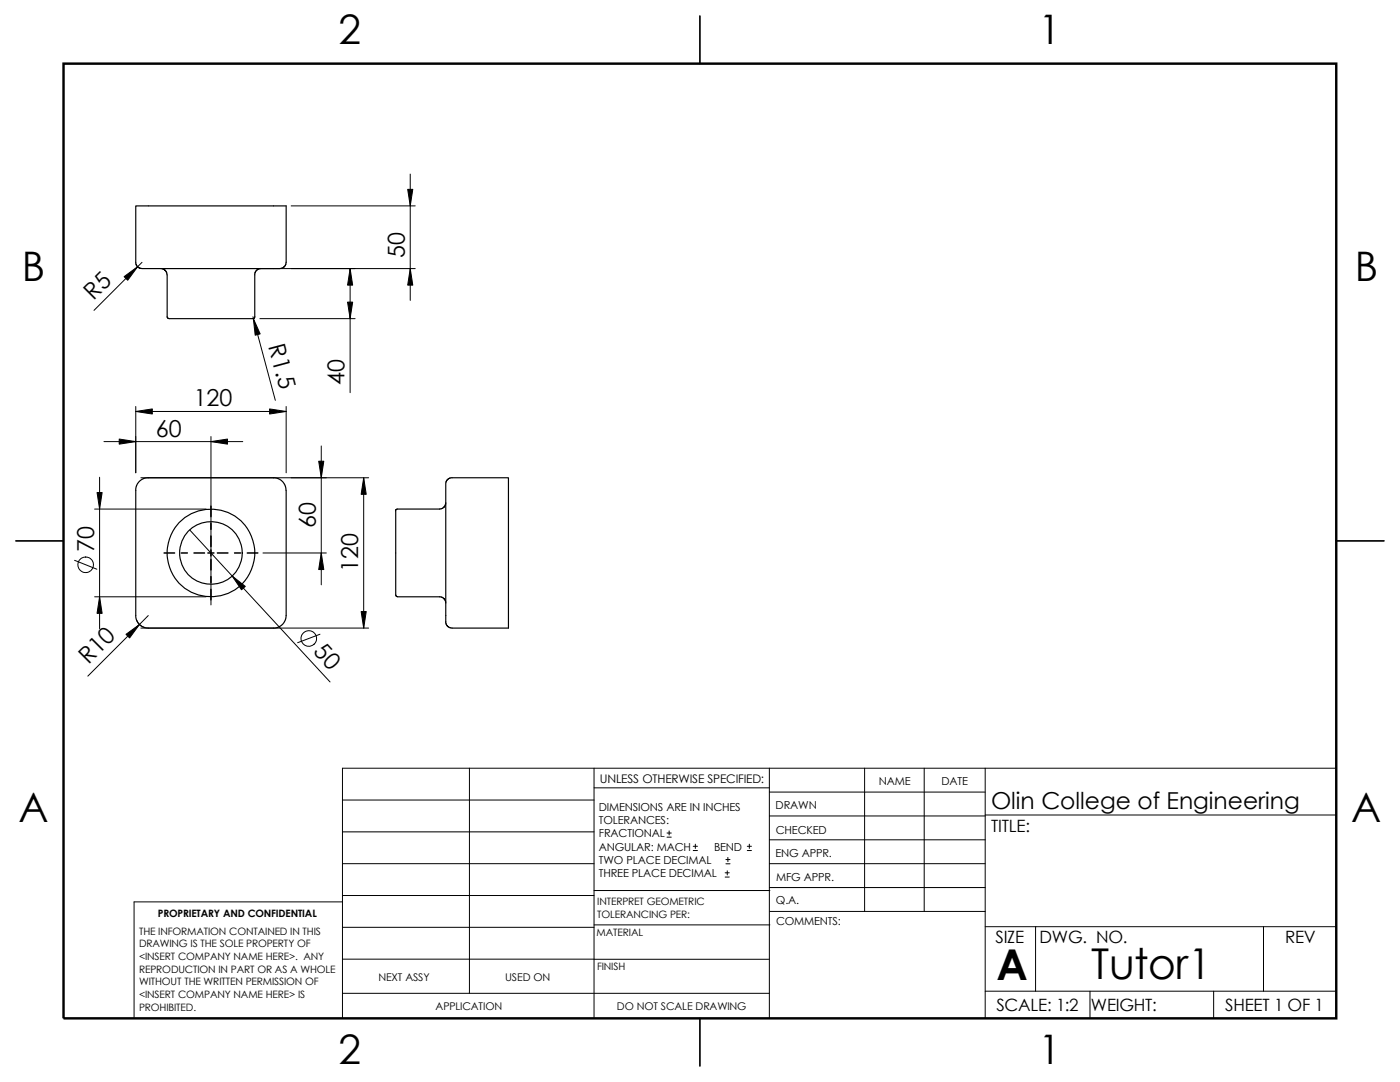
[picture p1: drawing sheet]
<svg xmlns="http://www.w3.org/2000/svg" width="279mm" height="216mm" viewBox="0 0 279 216" stroke-linecap="round" stroke-linejoin="round" font-family="sans-serif">
<g fill="none" stroke="#000" stroke-width=".2">
<path d="M81.9 34.7v25.2M27.4 53.1l.8 .5M28.3 52.3l-9.5 9.6M51.9 53.6h31M58.1 41.1h24.8M69.9 53.6v24.8M50.5 63.2l4.4 16.7M51.9 63.6h19M19.9 95.2v30.2M20.7 88.1h27.8M27.1 82.1h30M27.1 81.1v13.2"/>
<path d="M28.1 95.3h45.5M42.1 87.1v33.6M57.1 81.1v13.2M64.1 89v27.7M72.6 95.3v30M14.9 111.8l4.4 1.8M18.9 119.1h22.2M18.9 101.6h22.2M32.7 110.3h2.2M36.2 110.3h1.2M37.9 105.7l28 30.4M38.7 110.3h2.2"/>
<path d="M41.5 110.3h1.2M43.3 110.3h2.2M46.8 110.3h1.2M49.3 110.3h2.2M52.5 110.3h12.6M27.3 123.8l.5 .8 .8 .5M28.1 125.3h45.5M29.6 122.8l-12.1 12.1M63.9 126.6l-4.5 1.6M68.3 159.6h50.3M93.7 153.3v44.9M118.6 153.3v49.9"/>
<path d="M118.6 157.2h34.9M153.5 153.3v49.9M153.5 158.1h43.1M172.6 153.3v28.6M184.4 153.3v28.6M196.6 153.3v49.9M266.7 153.3h-198.4v49.9M68.3 178.7h50.3M68.3 172.3h50.3M68.3 166h50.3M68.3 180h-41.5v23.2M118.6 177.7h35"/>
<path d="M133.1 167h.9M133.1 166.2h.9M133.5 165.8v.8M138.3 169.7h.9M138.3 168.9h.9M138.8 168.4v.9M144.7 175h.8M144.7 174.2h.8M144.9 172.4h.8M144.9 171.5h.8M145.1 173.8v.8M145.3 171.1v.8"/>
<path d="M149.1 169.7h.9M149.1 168.9h.9M149.5 168.4v.9M153.5 167.6h43.1M153.5 162.8h43.1M153.5 172.3h43.1M153.5 177.1h43.1M196.6 162.6h70.1M68.3 198.2h85.2M68.3 191.4h85.2M68.3 185h50.3M118.6 184.6h35"/>
<path d="M153.6 181.9h43M196.6 197.8h70.1M196.6 184.9h70.1M206.7 184.9v12.9M217.5 197.8v5.4M242.2 197.8v5.4M252.2 184.9v12.9"/>
<circle cx="17.1" cy="112.7" r="1.55"/>
<circle cx="61.6" cy="127.4" r="1.56"/>
</g>
<g fill="none" stroke="#000" stroke-width=".23">
<path d="M139.7 3.2v9.5M27.1 41.1h30l-.1 11.7-.4 .5-.7 .3-28-.1-.5-.3-.3-.6zM32.1 53.6l.8 .3 .4 .5v.4M52.1 53.6l-.9 .3-.4 .7v8.7l-.3 .3-17-.1-.1-.2v-8.5M29.6 95.3l-1 .2-.7 .5-.6 .9-.2 .6v25.6l.3 .9 .5 .7 .7 .4 .7 .2h25.6l.7-.2 .7-.4 .7-1 .1-.9v-25M29.6 95.3h25.3l.6 .2 .9 .6 .5 .8 .2 .9M90.2 95.3l-.8 .3-.4 .8v28.1l.5 .6 .7 .2h11.3v-30h-11.3M3.2 107.9h9.5M79 102v16.8l.3 .3M79.3 119.1h8.6l.7 .4 .4 .8M89 100.3l-.4 .9-.7 .4h-8.7l-.3 .4M266.7 107.9h9.5"/>
<path d="M139.7 203.2v9.5"/>
<circle cx="42.1" cy="110.3" r="8.7"/>
<circle cx="42.1" cy="110.3" r="6.3"/>
</g>
<path d="M12.7 12.7h254v190.5h-254z" fill="none" stroke="#000" stroke-width=".49"/>
<g fill="#000" stroke="#000" stroke-width=".2">
<path d="M24.8 55.2l2.7-2-2 2.7z" fill-rule="evenodd"/>
<path d="M69.9 53.6l.5 3.3h-1z" fill-rule="evenodd"/>
<path d="M81.9 53.6l.5 3.3h-1z" fill-rule="evenodd"/>
<path d="M81.4 37.8h1l-.5 3.3z" fill-rule="evenodd"/>
<path d="M50.6 63.6l1.3 3-1 .3z" fill-rule="evenodd"/>
<path d="M69.4 60.3h1l-.5 3.3z" fill-rule="evenodd"/>
<path d="M27.1 82.1l3.3-.5v1z" fill-rule="evenodd"/>
<path d="M23.8 87.6l3.3 .5-3.3 .5z" fill-rule="evenodd"/>
<path d="M42.1 88.1l3.3-.5v1z" fill-rule="evenodd"/>
<path d="M53.8 81.6l3.3 .5-3.3 .5z" fill-rule="evenodd"/>
<path d="M63.6 92h1l-.5 3.3z" fill-rule="evenodd"/>
<path d="M72.6 95.3l.5 3.3h-1z" fill-rule="evenodd"/>
<path d="M19.4 98.3h1l-.5 3.3z" fill-rule="evenodd"/>
<path d="M19.9 119.1l.5 3.3h-1z" fill-rule="evenodd"/>
<path d="M46.3 114.9l2.7 2.1-.8 .7z" fill-rule="evenodd"/>
<path d="M64.1 110.3l.5 3.3h-1z" fill-rule="evenodd"/>
<path d="M25.1 126.6l2.7-2-1.9 2.7z" fill-rule="evenodd"/>
<path d="M72.1 122h1l-.5 3.3z" fill-rule="evenodd"/>
</g>
<g font-size="8.5">
<text x="198.9" y="195.5">A</text>
<text x="217.8" y="195.3">Tutor1</text>
</g>
<g font-size="8.1">
<text x="67.6" y="8.8">2</text>
<text x="207.3" y="8.8">1</text>
<text x="4.4" y="56.1">B</text>
<text x="270.4" y="56.1">B</text>
<text x="3.7" y="164.1">A</text>
<text x="269.7" y="164.1">A</text>
<text x="67.6" y="212.3">2</text>
<text x="207.3" y="212.3">1</text>
</g>
<g font-size="4.7">
<text x="80.8" y="51.5" transform="rotate(-90 80.8 51.5)">50</text>
<text x="18.7" y="60" transform="rotate(-45 18.7 60)">R5</text>
<text x="53.5" y="69" transform="rotate(75 53.5 69)">R1.5</text>
<text x="68.8" y="76.8" transform="rotate(-90 68.8 76.8)">40</text>
<text x="38.7" y="81.1">120</text>
<text x="31.1" y="87.1">60</text>
<text x="63" y="105.4" transform="rotate(-90 63 105.4)">60</text>
<text x="18.8" y="110.2" transform="rotate(-90 18.8 110.2)">70</text>
<text x="71.5" y="114.1" transform="rotate(-90 71.5 114.1)">120</text>
<text x="62.4" y="130.1" transform="rotate(47 62.4 130.1)">50</text>
<text x="17.7" y="132.8" transform="rotate(-45 17.7 132.8)">R10</text>
<text x="197.8" y="161.5">Olin College of Engineering</text>
</g>
<g font-size="3.4">
<text x="197.8" y="166">TITLE:</text>
<text x="198.7" y="188.1">SIZE</text>
<text x="207.5" y="188.1">DWG. NO.</text>
<text x="256.5" y="188.2">REV</text>
<text x="198.8" y="201.7">SCALE: 1:2</text>
<text x="217.7" y="201.7">WEIGHT:</text>
<text x="244.5" y="201.7">SHEET 1 OF 1</text>
</g>
<text font-size="2.4" x="119.7" y="156.2">UNLESS OTHERWISE SPECIFIED:</text>
<g font-size="2.2">
<text x="119.5" y="161.8">DIMENSIONS ARE IN INCHES</text>
<text x="154.8" y="161.5">DRAWN</text>
<text x="175.4" y="156.7">NAME</text>
<text x="187.9" y="156.7">DATE</text>
<text x="119.5" y="164.4">TOLERANCES:</text>
<text x="119.5" y="167.1">FRACTIONAL</text>
<text x="154.8" y="166.3">CHECKED</text>
<text x="119.5" y="172.4">TWO PLACE DECIMAL</text>
<text x="119.5" y="169.7">ANGULAR: MACH</text>
<text x="142.5" y="169.7">BEND</text>
<text x="154.8" y="171">ENG APPR.</text>
<text x="119.5" y="175">THREE PLACE DECIMAL</text>
<text x="154.9" y="175.7">MFG APPR.</text>
<text x="154.9" y="180.4">Q.A.</text>
<text x="154.9" y="184.7">COMMENTS:</text>
</g>
<g font-size="2.1">
<text x="75.5" y="195.7">NEXT ASSY</text>
<text x="100.8" y="195.7">USED ON</text>
<text x="86.9" y="201.6">APPLICATION</text>
<text x="123.1" y="201.6">DO NOT SCALE DRAWING</text>
</g>
<g font-size="2">
<text x="31.5" y="182.9">PROPRIETARY AND CONFIDENTIAL</text>
<text x="119.2" y="183.1">TOLERANCING PER:</text>
<text x="119.2" y="180.6">INTERPRET GEOMETRIC</text>
<text x="27.7" y="186.5">THE INFORMATION CONTAINED IN THIS</text>
<text x="27.7" y="189.1">DRAWING IS THE SOLE PROPERTY OF</text>
<text x="27.7" y="191.6">&lt;INSERT COMPANY NAME HERE&gt;. ANY</text>
<text x="119.1" y="186.7">MATERIAL</text>
<text x="27.7" y="194.1">REPRODUCTION IN PART OR AS A WHOLE</text>
<text x="27.7" y="196.6">WITHOUT THE WRITTEN PERMISSION OF</text>
<text x="119.1" y="193.5">FINISH</text>
<text x="27.7" y="201.7">PROHIBITED.</text>
<text x="27.7" y="199.2">&lt;INSERT COMPANY NAME HERE&gt; IS</text>
</g>
</svg>
